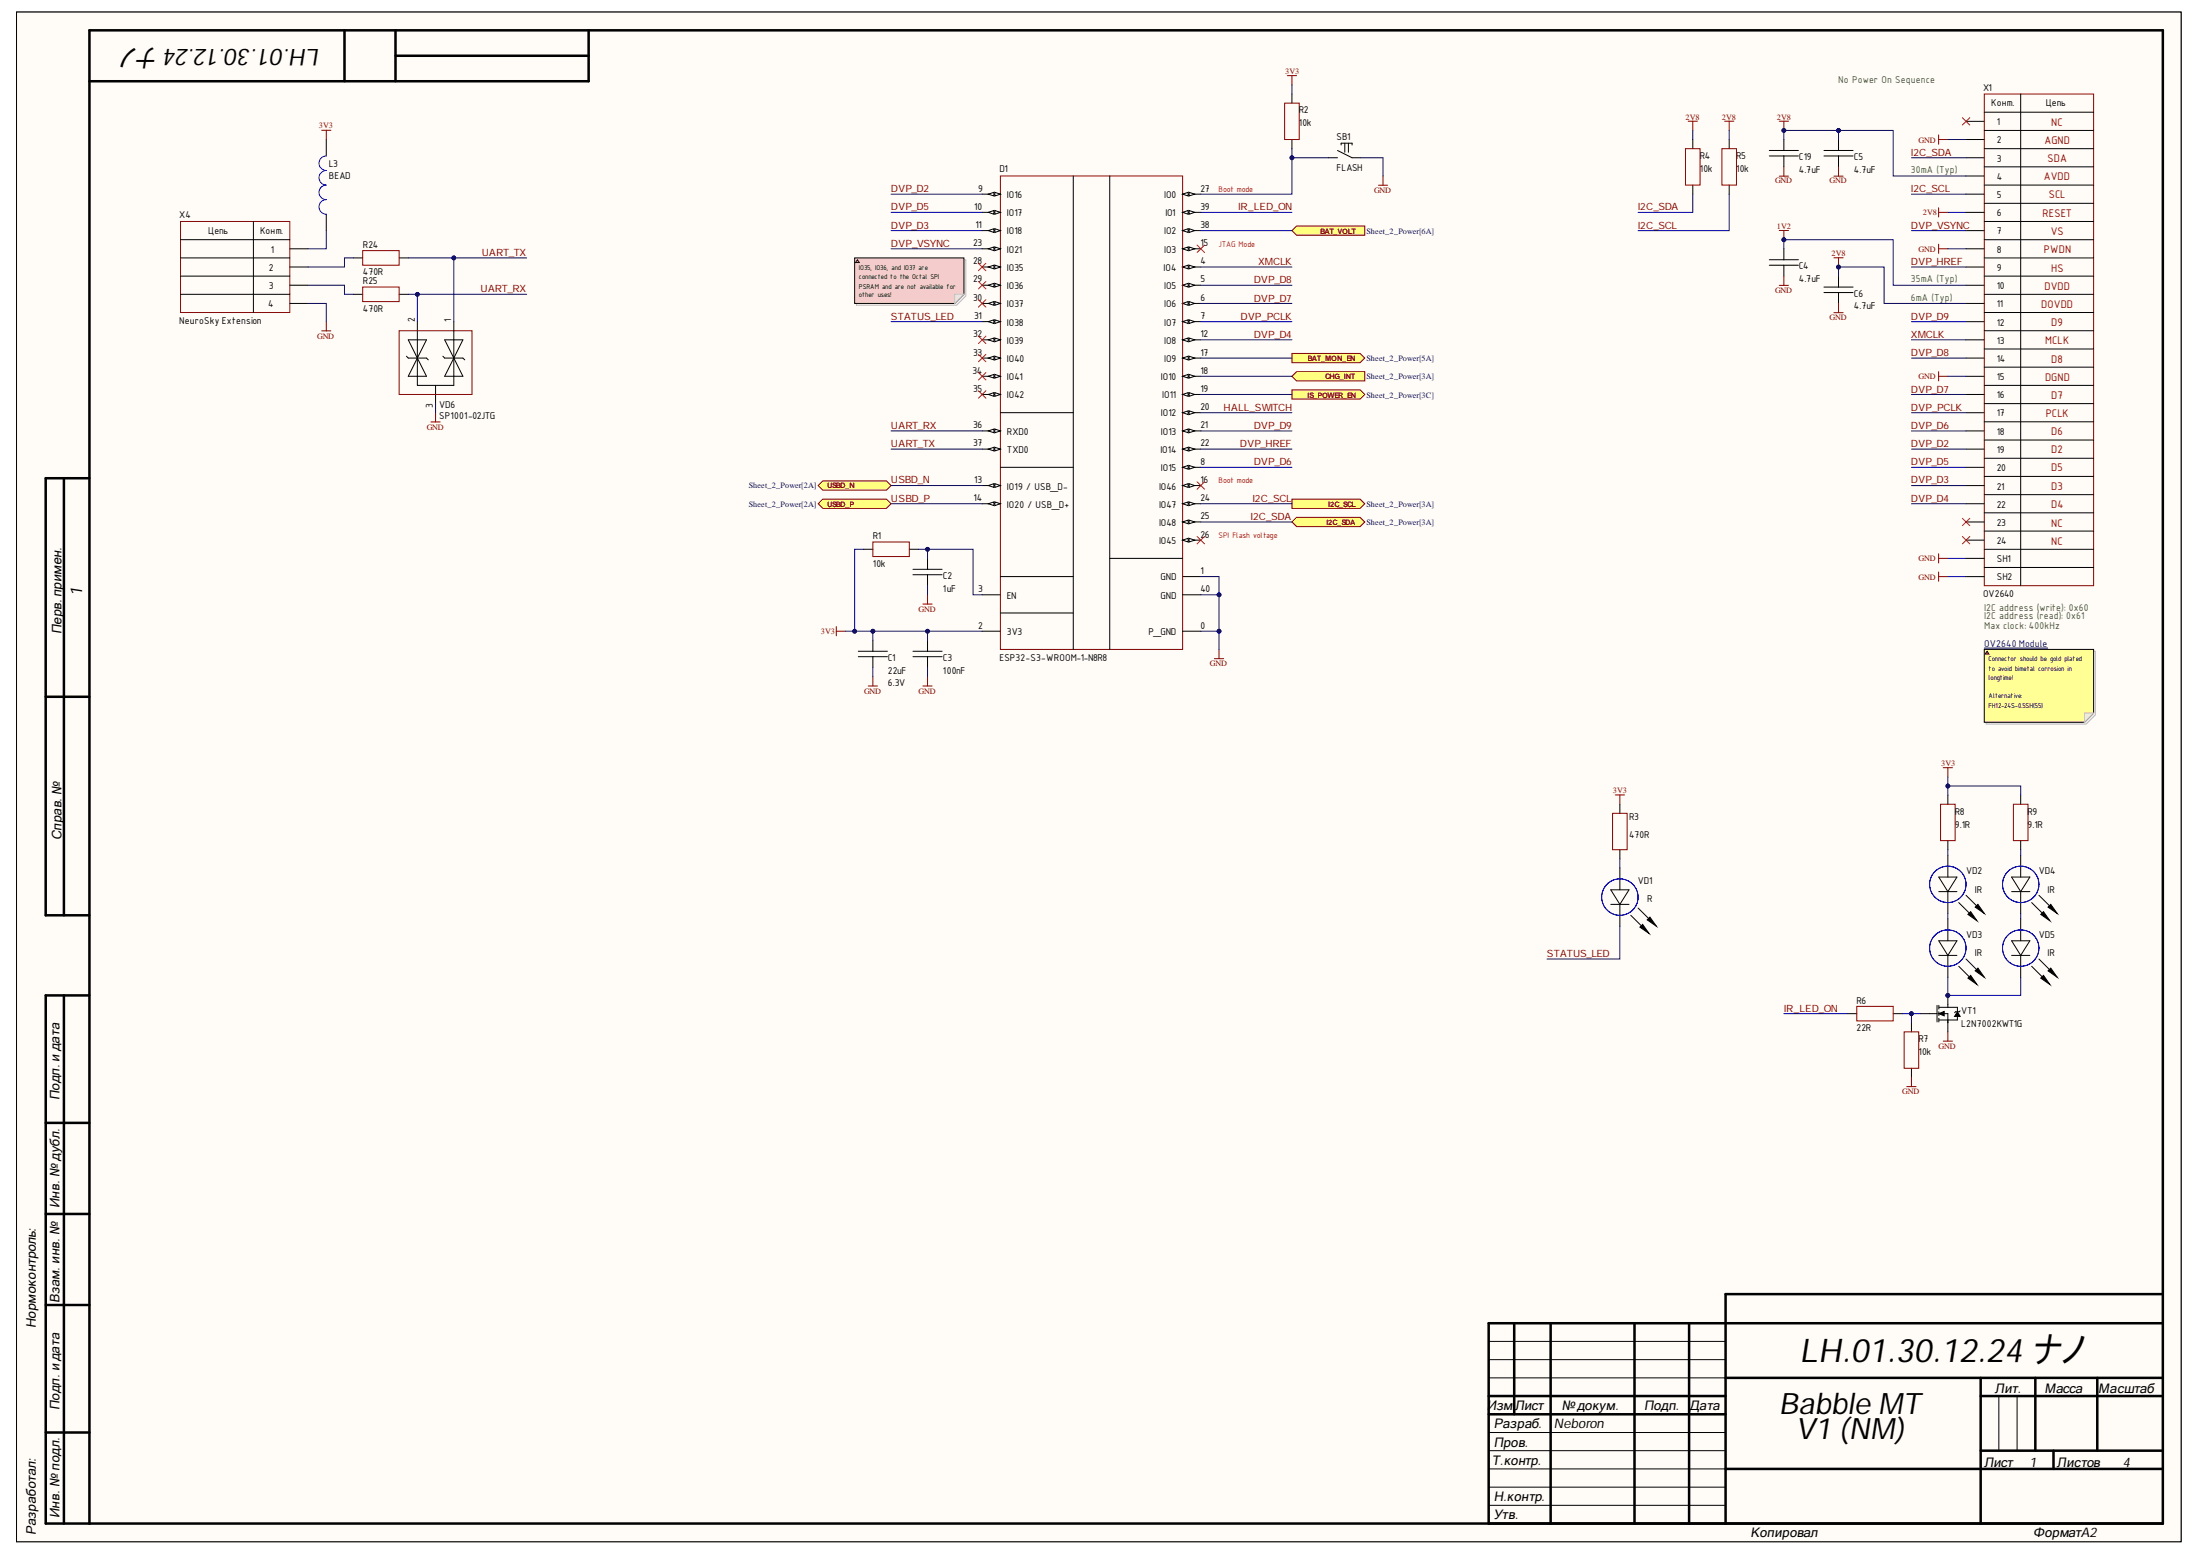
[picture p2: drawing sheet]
# Altium project BabbleVR_NVer.PrjPcb
1 sheet, 30 parts. Net scope: flat (ports and power ports of the same name join across sheets).
Board file: BabbleVR_PCB.PcbDoc

## Sheet Sheet_1_MCU.SchDoc: Babble MT
size 594 x 420 mm; PageSetup: Record=PageOptions¦CenterHorizontal=True¦CenterVertical=True¦PrintScale=1.00¦XCorrection=1.00¦YCorrection=1.00¦PrintKind=1¦BorderSize=5000000¦LeftOffset=0¦BottomOffset=0¦Orientation=2¦PaperLength=1000¦PaperWidth=1000¦Scale=100¦PaperSource=15¦PrintQuality=1200¦MediaType=1¦DitherType=10¦PaperKind=A3¦PrintScaleMode=1; Weight: -; ScaleFactor: -; NormInspection: Норм.Контр.; FirstApplication: FA; DrawnBy: Neboron; DocumentNumber: LH.01.30.12.24 ナノ; SheetNumber: 1; SheetTotal: 4; Format: A2; Title1str: V1 (NM)

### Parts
C1  value 22uF  Voltage: 6.3V  [CAP: 0603]
C2  value 1uF  [CAP: 0402]
C3  value 100nF  [CAP: 0402]
C4  value 4.7uF  [CAP: 0402]
C5  value 4.7uF  [CAP: 0402]
C6  value 4.7uF  [CAP: 0402]
C19  value 4.7uF  [CAP: 0402]
D1  (no value)  [MOD: ESP32-S3-WROOM-1]
L3  value BEAD  [IND: 0402]
R1  value 10k  [RES: 0402]
R2  value 10k  [RES: 0402]
R3  value 470R  [RES: 0402]
R4  value 10k  [RES: 0402]
R5  value 10k  [RES: 0402]
R6  value 22R  [RES: 0402]
R7  value 10k  [RES: 0402]
R8  value 9.1R  [RES: 0603]
R9  value 9.1R  [RES: 0603]
R24  value 470R  [RES: 0402]
R25  value 470R  [RES: 0402]
SB1  CommentText: FLASH  [BUT: TS-1186F-B-A]
VD1  Color: R  [LED: 0402R]
VD2  Color: IR  [LED: 1206R]
VD3  Color: IR  [LED: 1206R]
VD4  Color: IR  [LED: 1206R]
VD5  Color: IR  [LED: 1206R]
VD6  PartNumber: SP1001-02JTG  [SC-70]
VT1  PartNumber: L2N7002KWT1G  [SC-70]
X1  CommentText: OV2640  [CON: FFC/FPC-24-0.5(Hirose)]
X4  CommentText: NeuroSky Extension  [CON: SM04B-GHS]

### Ports
BAT_MON_EN (out, see Sheet_2_Power[5A]), BAT_VOLT (in, see Sheet_2_Power[6A]), CHG_INT (in, see Sheet_2_Power[3A]), I2C_SCL (out, see Sheet_2_Power[3A]), I2C_SDA (bidir, see Sheet_2_Power[3A]), IS_POWER_EN (out, see Sheet_2_Power[3C]), USBD_N (bidir, see Sheet_2_Power[2A]), USBD_P (bidir, see Sheet_2_Power[2A])

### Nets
1V2: C4.1 X1.10
2V8: C5.1 C6.1 C19.1 R4.1 R5.1 X1.4 X1.6 X1.11
3V3: C1.2 C3.2 D1.2(3V3) L3.1 R1.2 R2.1 R3.2 R8.2 R9.2
GND: C1.1 C2.1 C3.1 C4.2 C5.2 C6.2 C19.2 D1.0(P_GND) D1.1(GND) D1.40(GND) R7.2 SB1.1 VD6.3 VT1.3(S) X1.2 X1.8 X1.15 X1.SH1 X1.SH2 X4.4
BAT_MON_EN: D1.17(IO9) ; port BAT_MON_EN
BAT_VOLT: D1.38(IO2) ; port BAT_VOLT
CHG_INT: D1.18(IO10) ; port CHG_INT
DVP_D2: D1.9(IO16) X1.19
DVP_D3: D1.11(IO18) X1.21
DVP_D4: D1.12(IO8) X1.22
DVP_D5: D1.10(IO17) X1.20
DVP_D6: D1.8(IO15) X1.18
DVP_D7: D1.6(IO6) X1.16
DVP_D8: D1.5(IO5) X1.14
DVP_D9: D1.21(IO13) X1.12
DVP_HREF: D1.22(IO14) X1.9
DVP_PCLK: D1.7(IO7) X1.17
DVP_VSYNC: D1.23(IO21) X1.7
HALL_SWITCH: D1.20(IO12)
I2C_SCL: D1.24(IO47) R5.2 X1.5 ; port I2C_SCL
I2C_SDA: D1.25(IO48) R4.2 X1.3 ; port I2C_SDA
IR_LED_ON: D1.39(IO1) R6.2
IS_POWER_EN: D1.19(IO11) ; port IS_POWER_EN
STATUS_LED: D1.31(IO38) VD1.1(C)
UART_RX: D1.36(RXD0) R25.1 VD6.2
UART_TX: D1.37(TXD0) R24.1 VD6.1
USBD_N: D1.13(IO19_/_USB_D-) ; port USBD_N
USBD_P: D1.14(IO20_/_USB_D+) ; port USBD_P
XMCLK: D1.4(IO4) X1.13
NetC2_2: C2.2 D1.3(EN) R1.1
NetD1_27: D1.27(IO0) R2.2 SB1.2
NetL3_2: L3.2 X4.1
NetR3_1: R3.1 VD1.2(A)
NetR6_1: R6.1 R7.1 VT1.1(G)
NetR8_1: R8.1 VD2.2(A)
NetR9_1: R9.1 VD4.2(A)
NetR24_2: R24.2 X4.2
NetR25_2: R25.2 X4.3
NetVD2_1: VD2.1(C) VD3.2(A)
NetVD3_1: VD3.1(C) VD5.1(C) VT1.2(D)
NetVD4_1: VD4.1(C) VD5.2(A)

Not connected (* = marked no-connect by the designer): D1 15(IO3)* 16(IO46)* 26(IO45)* 28(IO35)* 29(IO36)* 30(IO37)* 32(IO39)* 33(IO40)* 34(IO41)* 35(IO42)*; X1 1* 23* 24*

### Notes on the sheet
- No Power On Sequence
- NC
- (near X1) 30mA (Typ)
- AGND
- SDA
- AVDD
- Boot mode
- SCL
- RESET
- (near D1) JTAG Mode
- VS
- PWDN
- HS
- (near D1) IO35, IO36, and IO37 are connected to the Octal SPI PSRAM and are not available for other uses!
- (near X1) 35mA (Typ)
- (near X1) 6mA (Typ)
- DVDD
- DOVDD
- D9
- MCLK
- D8
- DGND
- D7
- PCLK
- D6
- D2
- (near D1) Boot mode
- D5
- D3
- (near D1) SPI Flash voltage
- D4
- (near X1) I2C address (write): 0x60
- (near X1) I2C address (read): 0x61
- Max clock: 400kHz
- OV2640 Module <https://www.aliexpress.com/i/1005003079676671.html?gatewayAdapt=4itemAdapt>
- Connector should be gold plated to avoid bimetal corrosion in longtime!
  Alternative:
  FH12-24S-0.5SH(55)

## Assembly variants
PrototypeVariant: not fitted R?
